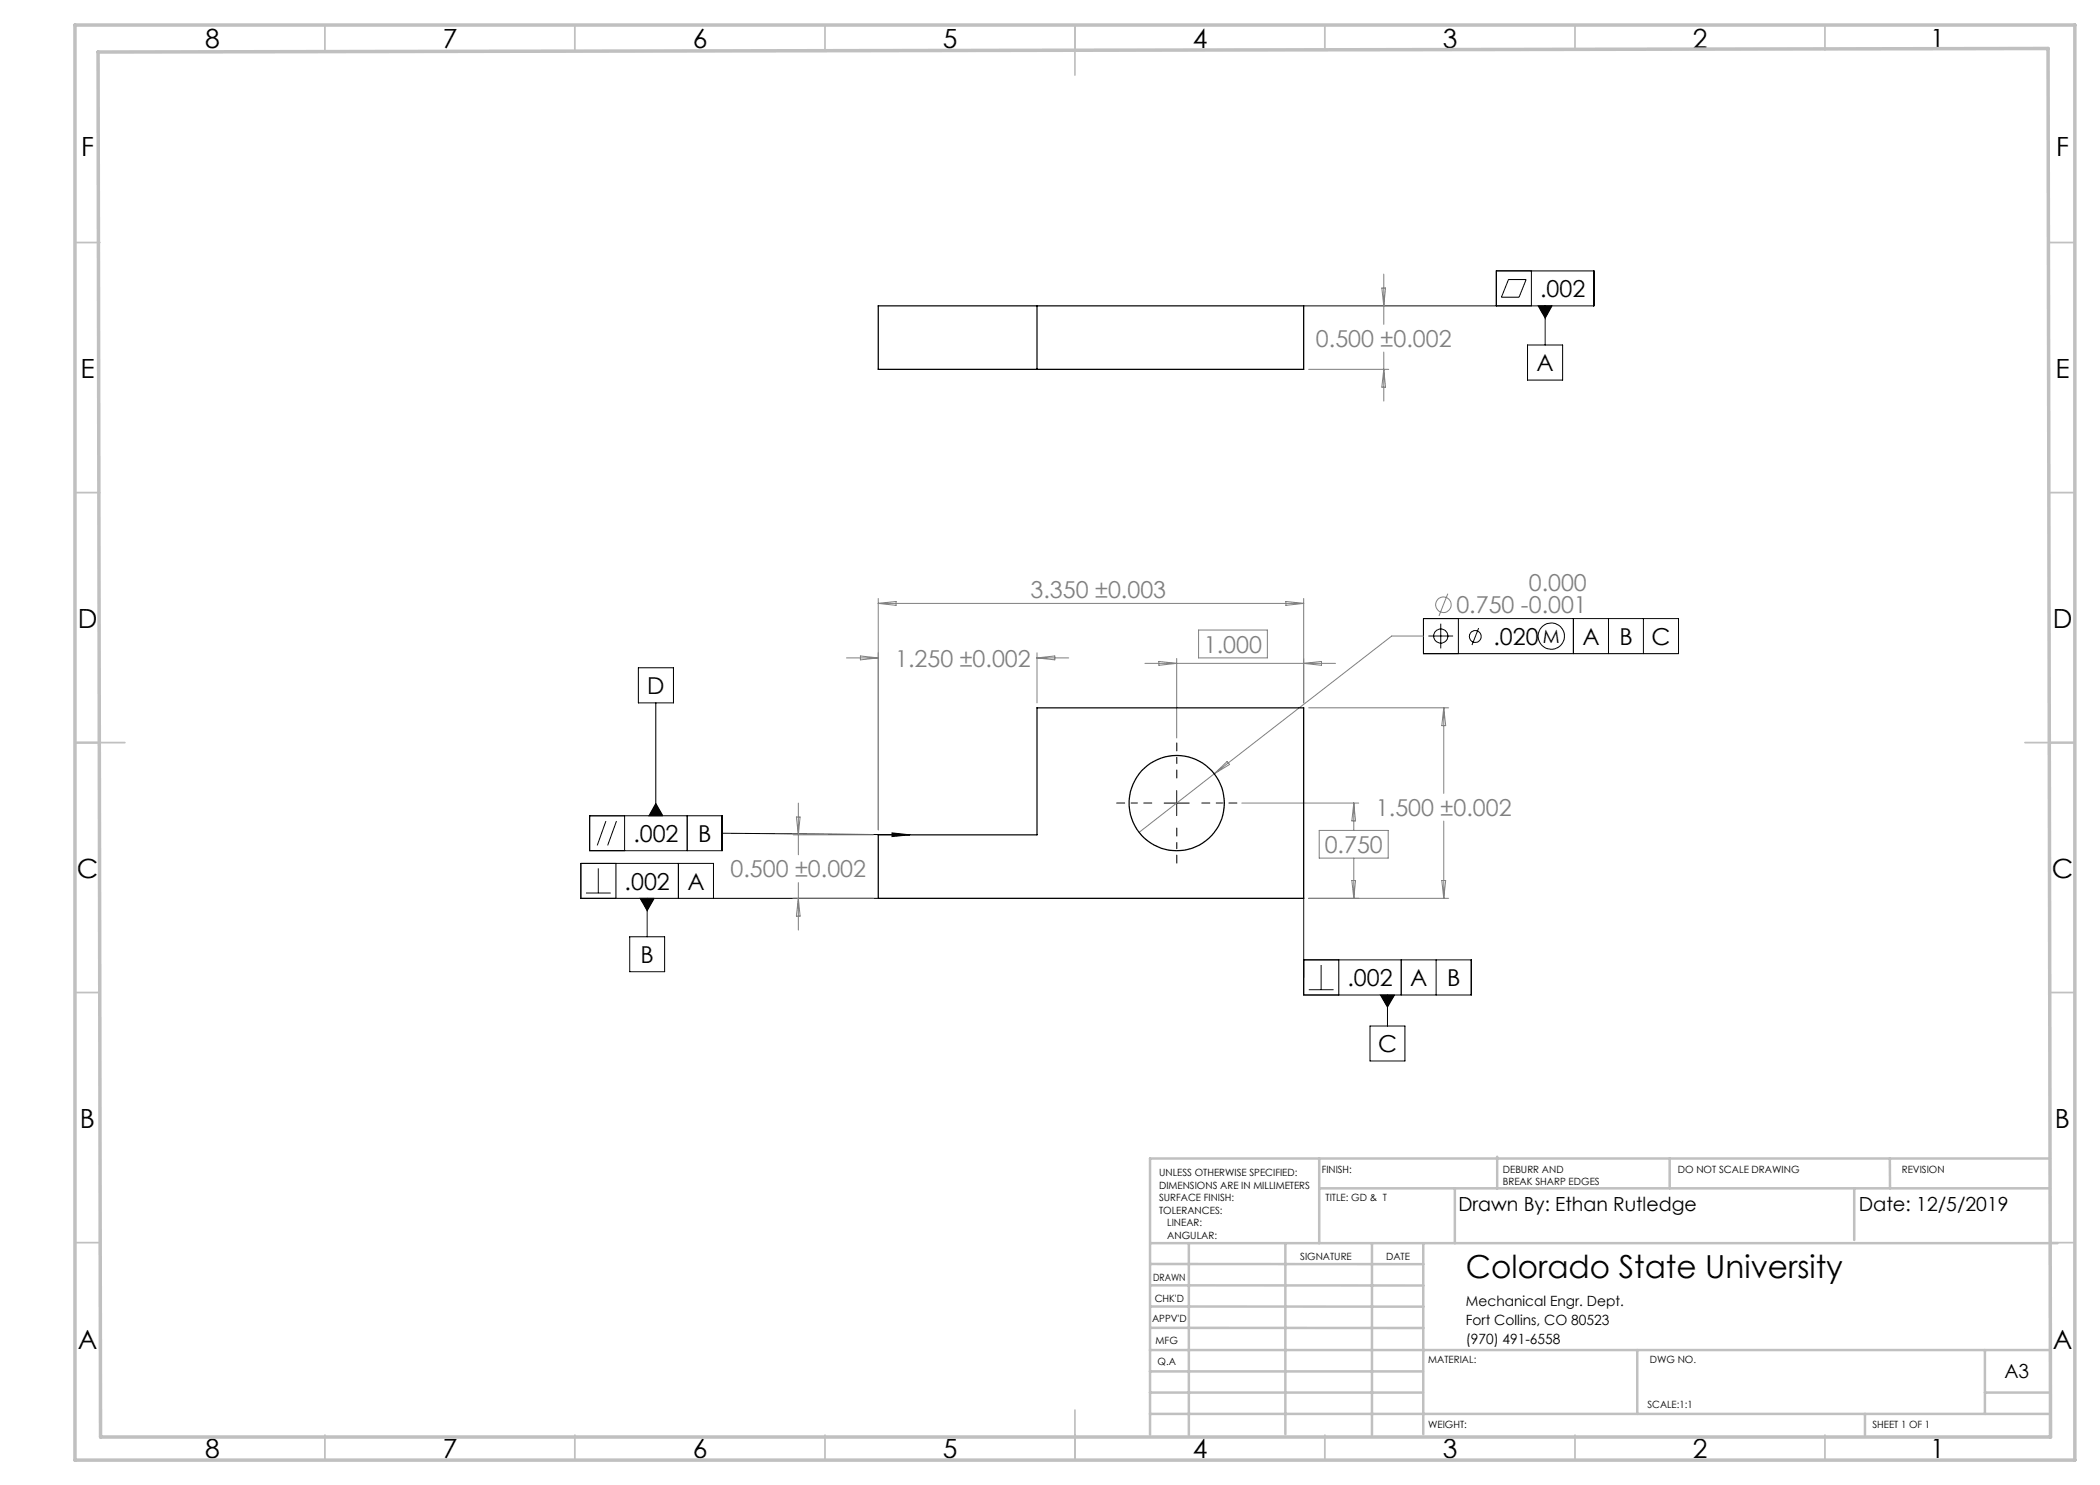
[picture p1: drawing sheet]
<svg xmlns="http://www.w3.org/2000/svg" width="420mm" height="297mm" viewBox="0 0 420 297" stroke-linecap="round" stroke-linejoin="round" font-family="sans-serif">
<g fill="none" stroke="#808080" stroke-width=".2">
<path d="M276.4 57.6h.7l-.3 3.6zM276.8 54.8v10.1M261.7 73.9h16M261.7 61.2h16M276.8 70.4v9.8M276.8 73.9l.3 3.5h-.7zM175.6 119.7v46.3M260.7 119.7v20.9M289.6 118.7l-1.8 4.5M169.3 131.6h6.3M172.1 131.2l3.5 .4-3.5 .4zM175.6 120.7h85.1"/>
<path d="M175.6 120.7l3.6-.4v.8zM207.4 131.6h6.3M207.4 130.6v10M207.4 131.6l3.6-.4v.8zM229 132.7h38.1M231.8 132.3l3.5 .4-3.5 .4zM235.3 131.7v15.9M239.7 126h13.8v5.6h-13.8zM257.2 120.3l3.5 .4-3.5 .4zM260.7 132.7l3.6-.4v.8zM284.7 127.2h-6.4l-35.4 27.6M242.9 154.8l-15.1 11.7"/>
<path d="M242.9 154.8l2.5-2.5 .5 .6zM261.7 141.6h28M288.7 141.6v17.1M288.7 141.6l.4 3.5h-.7zM158.6 167h16.1M158.6 179.7h16.1M159.3 163.4h.7l-.3 3.6zM159.7 160.6v10.4M159.7 176.5v9.5M159.7 179.7l.3 3.5h-.7zM248.4 160.6h23.3M261.7 179.7h28"/>
<path d="M263.8 166.1h13.8v5.5h-13.8zM270.4 176.1h.7l-.3 3.6zM270.8 160.6v5.5M270.8 171.6v8.1M270.8 160.6l.3 3.6h-.7zM288.4 176.1h.7l-.4 3.6zM288.7 164.2v15.5"/>
<circle cx="288.7" cy="121" r="1.55"/>
</g>
<g fill="none" stroke="#000" stroke-width=".2">
<path d="M301.7 55.9h3.5l-1.4 3.5h-3.5zM306.3 54.2v7M260.7 61.2h58.1v-7h-19.5v7M305.5 69h7v7h-7zM307.6 61.2h2.8l-1.4 2.4zM309 61.2v7.8M127.7 133.6h7v7h-7zM284.7 123.7h51v7h-51zM285.7 127.2h4.9M288.1 124.7v5M291.7 123.7v7M295.7 125.6l-1.3 3.4"/>
<path d="M314.7 123.7v7M321.7 123.7v7M328.7 123.7v7M131.2 140.6v22.6M235.3 158.1v5M117.2 178.6h4.9M117.9 163.2h26.5v6.9h-26.5zM119.7 173.7v4.9M121.2 164.2l-1.7 4.9M123.2 172.7v7M123.3 164.2l-1.8 4.9M124.9 163.2v6.9"/>
<path d="M128 179.7h2.8l-1.4 2.4zM129.4 179.7v7.7M131.2 160.7l1.4 2.5h-2.8zM135.7 172.7v7M137.4 163.2v6.9M142.7 179.7v-7h-26.5v7h59.4M144.4 166.6l37.6 .4M178.4 166.6l3.6 .4-3.6 .3zM232.8 160.6h5M260.7 179.7v19.3h33.6v-7h-33.6M125.9 187.4h7v6.9h-7zM261.8 197.9h4.9"/>
<path d="M264.2 193v4.9M267.8 192v7M276.1 199h2.8l-1.4 2.4zM277.5 199v6.2M280.2 192v7M287.2 192v7M274 205.2h7v7h-7z"/>
<circle cx="288.2" cy="127.2" r="1.41"/>
<circle cx="295" cy="127.3" r="1.18"/>
<circle cx="310.3" cy="127.2" r="2.62"/>
</g>
<path d="M235.4 155.6v-7M230.4 160.6h-7.1M235.4 165.6v7M240.4 160.6h7" fill="none" stroke="#000" stroke-width=".2" stroke-dasharray="15.2 1.3 1.3 1.3" stroke-dashoffset="13.6"/>
<g fill="none" stroke="#c0c0c0" stroke-width=".35">
<path d="M65 5v5M115 5v5M165 5v5M215 5v10M265 5v5M315 5v5M365 5v5M15 48.5h5M410 48.5h5M15 98.5h5M410 98.5h5M15 148.5h10"/>
<path d="M405 148.5h10M15 198.5h5M410 198.5h5M15 248.5h5M410 248.5h5M65 287v5M115 287v5M165 287v5M215 282v10M265 287v5M315 287v5M365 287v5"/>
</g>
<g fill="none" stroke="#c0c0c0" stroke-width=".5">
<path d="M263.8 231.7v16.9M263.8 237.7h146.2M291 237.7v10.9M299.4 231.3v6.4M333.9 231.7v6M370.8 237.7v10.3M378 231.7v6M410 231.7h-180v55.2M230.1 248.6h181.4M230.1 257.1h54.6M230.1 252.8h54.6M237.8 248.8v38.2"/>
<path d="M257.1 248.6v38.2M274.4 248.8v38.2M284.7 248.6v38.2M230 278.5h54.6M230 274.3h54.6M230 270h180M230 265.6h54.7M230.1 261.3h54.6M327.4 270v12.8M397 278.5h13M397 270v12.8M230 282.8h180"/>
<path d="M373 282.8v4.2"/>
</g>
<path d="M15 5h400v287h-400zM19.6 10.4l390-.7 .5 277.7h-390z" fill="none" stroke="#c0c0c0" stroke-width=".7"/>
<path d="M178.4 166.6l3.6 .4-3.6 .3zM128 179.7l1.4 2.4 1.4-2.4zM276.1 199l1.4 2.4 1.4-2.4zM131.2 160.7l1.4 2.5h-2.8zM307.6 61.2l1.4 2.4 1.4-2.4z" fill="#000"/>
<g fill="none" stroke="#000" stroke-width=".25">
<path d="M175.6 61.2h85.1v12.7h-85.1zM207.4 61.2v12.7M175.6 167h31.8v-25.4h53.3v38.1h-85.1z"/>
<circle cx="235.3" cy="160.6" r="9.5"/>
</g>
<text font-size="6.3" x="293.2" y="255.5">Colorado State University</text>
<g font-size="5.3">
<text x="41" y="9.5">8</text>
<text x="88.5" y="9.5">7</text>
<text x="138.5" y="9.5">6</text>
<text x="188.5" y="9.5">5</text>
<text x="238.5" y="9.5">4</text>
<text x="288.5" y="9.5">3</text>
<text x="338.5" y="9.5">2</text>
<text x="386" y="9.5">1</text>
<text x="16.2" y="31.2">F</text>
<text x="411.2" y="31.2">F</text>
<text x="16.1" y="75.5">E</text>
<text x="411.1" y="75.5">E</text>
<text x="15.5" y="125.5">D</text>
<text x="410.5" y="125.5">D</text>
<text x="15.4" y="175.5">C</text>
<text x="410.4" y="175.5">C</text>
<text x="16" y="225.5">B</text>
<text x="411" y="225.5">B</text>
<text x="15.5" y="269.8">A</text>
<text x="410.5" y="269.8">A</text>
<text x="41" y="291.5">8</text>
<text x="88.5" y="291.5">7</text>
<text x="138.5" y="291.5">6</text>
<text x="188.5" y="291.5">5</text>
<text x="238.5" y="291.5">4</text>
<text x="288.5" y="291.5">3</text>
<text x="338.5" y="291.5">2</text>
<text x="386" y="291.5">1</text>
</g>
<g font-size="4.7">
<text x="308" y="59.4">.002</text>
<text x="307.3" y="74.3">A</text>
<text x="298.7" y="129">.020</text>
<text x="316.5" y="129">A</text>
<text x="323.9" y="129">B</text>
<text x="330.3" y="129">C</text>
<text x="129.5" y="138.8">D</text>
<text x="126.7" y="168.4">.002</text>
<text x="139.6" y="168.4">B</text>
<text x="124.9" y="177.9">.002</text>
<text x="137.5" y="177.9">A</text>
<text x="128.1" y="192.6">B</text>
<text x="269.5" y="197.2">.002</text>
<text x="282" y="197.2">A</text>
<text x="289.4" y="197.2">B</text>
<text x="275.6" y="210.4">C</text>
</g>
<g font-size="4.7" fill="#808080">
<text x="263.2" y="69.4">0.500 ±0.002</text>
<text x="206.1" y="119.7">3.350 ±0.003</text>
<text x="305.7" y="118.2">0.000</text>
<text x="291.3" y="122.6">0.750 -0.001</text>
<text x="240.8" y="130.5">1.000</text>
<text x="179" y="133.3">1.250 ±0.002</text>
<text x="275.2" y="163.2">1.500 ±0.002</text>
<text x="264.9" y="170.6">0.750</text>
<text x="146.1" y="175.5">0.500 ±0.002</text>
</g>
<g font-size="3.9">
<text x="291.7" y="242.2">Drawn By: Ethan Rutledge</text>
<text x="371.7" y="242.2">Date: 12/5/2019</text>
<text x="400.9" y="275.5">A3</text>
</g>
<text font-size="3.7" x="308.6" y="128.5">M</text>
<g font-size="2.8">
<text x="293.2" y="261.1">Mechanical Engr. Dept.</text>
<text x="293.2" y="264.9">Fort Collins, CO 80523</text>
<text x="293.2" y="268.7">(970) 491-6558</text>
</g>
<g font-size="2">
<text x="231.8" y="235.2">UNLESS OTHERWISE SPECIFIED:</text>
<text x="231.8" y="237.7">DIMENSIONS ARE IN MILLIMETERS</text>
<text x="264.4" y="234.6">FINISH:</text>
<text x="300.6" y="234.6">DEBURR AND</text>
<text x="300.6" y="237.1">BREAK SHARP EDGES</text>
<text x="335.6" y="234.6">DO NOT SCALE DRAWING</text>
<text x="380.4" y="234.6">REVISION</text>
<text x="231.8" y="240.2">SURFACE FINISH:</text>
<text x="231.8" y="242.7">TOLERANCES:</text>
<text x="233.4" y="245.2">LINEAR:</text>
<text x="265.1" y="240.2">TITLE: GD &amp; T</text>
<text x="233.5" y="247.7">ANGULAR:</text>
<text x="260" y="251.9">SIGNATURE</text>
<text x="277.2" y="251.9">DATE</text>
<text x="230.6" y="256.1">DRAWN</text>
<text x="230.9" y="260.3">CHK'D</text>
<text x="230.4" y="264.4">APPV'D</text>
<text x="231.1" y="268.8">MFG</text>
<text x="231.5" y="273">Q.A</text>
<text x="285.6" y="272.5">MATERIAL:</text>
<text x="330" y="272.5">DWG NO.</text>
<text x="329.5" y="281.7">SCALE:1:1</text>
<text x="285.6" y="285.5">WEIGHT:</text>
<text x="374.5" y="285.6">SHEET 1 OF 1</text>
</g>
</svg>
